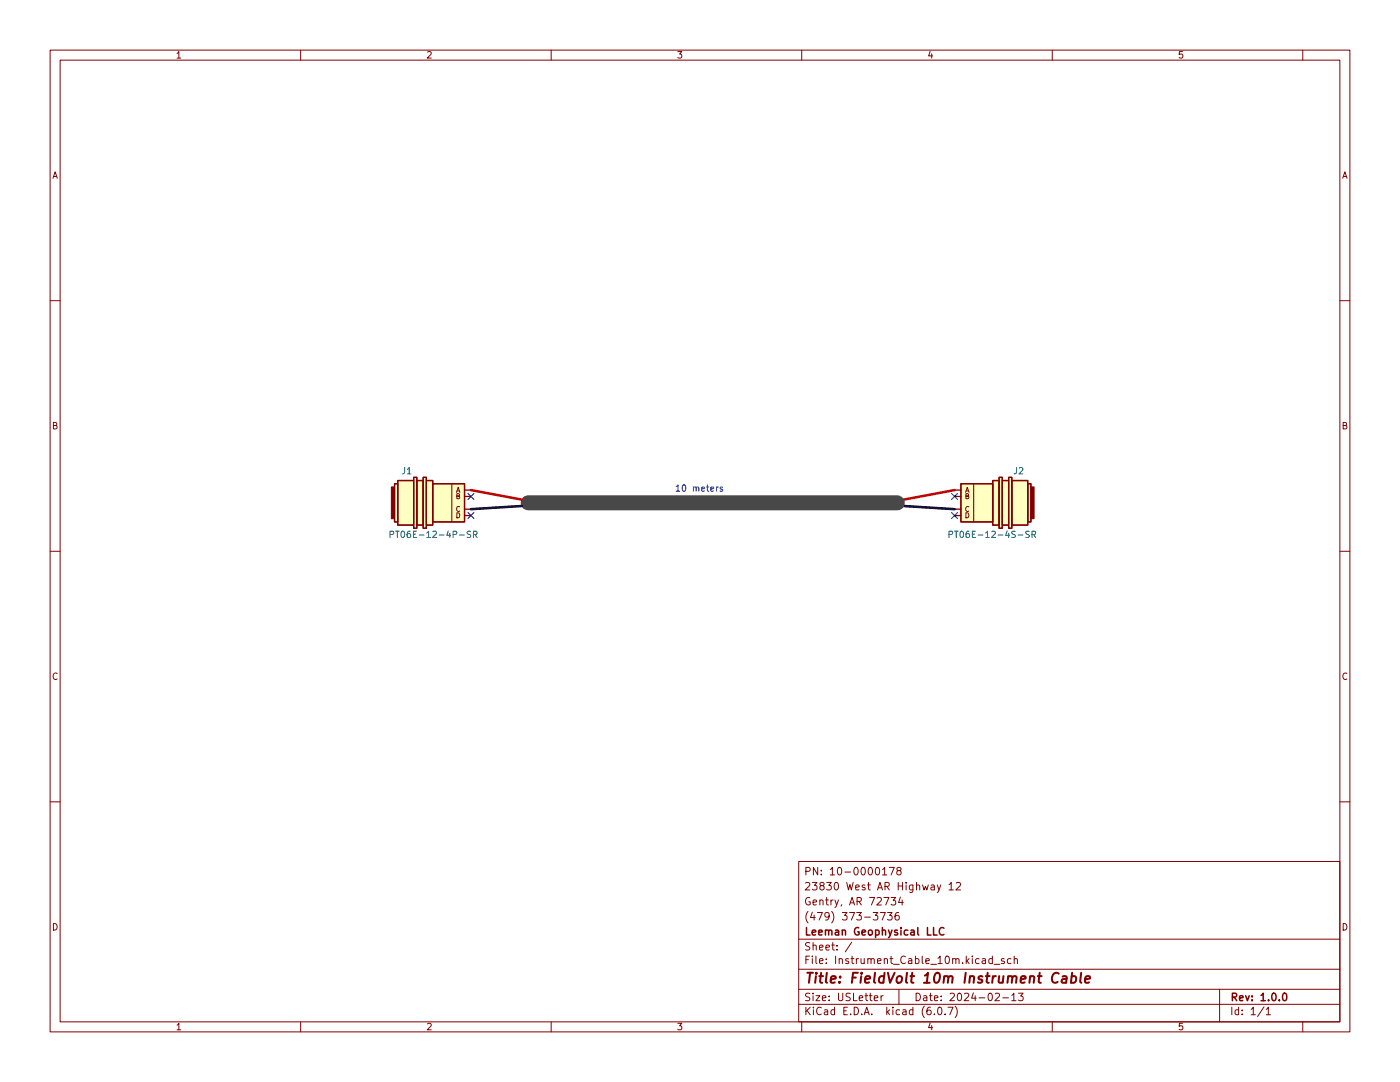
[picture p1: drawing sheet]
<svg xmlns="http://www.w3.org/2000/svg" width="279mm" height="216mm" viewBox="0 0 279 216" stroke-linecap="round" stroke-linejoin="round" font-family="sans-serif">
<g fill="none" stroke="#840000" stroke-width=".2">
<path d="M10 10h259.4v195.9h-259.4zM12 12h255.4v191.9h-255.4zM60 10v2M110 10v2M160 10v2M210 10v2M260 10v2M10 60h2M267.4 60h2M90.2 96.5v7.6M194.3 96.5v7.6M10 110h2"/>
<path d="M267.4 110h2M10 160h2M267.4 160h2M159.4 171.9h108v32h-108zM176.1 173.5l.4-.4v1.5M176.1 174.6h.9M177.5 173.1h1l-.7 1.5M177.8 179.1h1l-.5 .5 .4 .2v.6l-.2 .2-.7-.2M179.3 173.7l-.3-.3v-.2l.3-.1 .4 .1 .1 .2v.2l-.7 .2-.1 .2v.4l.3 .2 .4-.1 .1-.2v-.4l-.3-.2M179.7 179l-.4 1.1h1M180 179.6v1M187 176.6l.4 1"/>
<path d="M187.8 176.6l-.5 1.3-.3 .2M189.4 176.5l.4-.4v1.5M189.4 177.6h.9M190.8 176.2l.6-.1 .3 .4-.9 1.1h.9M159.4 197.4h108M159.4 193.4h108M159.4 187.4h108M170 188l-1.3 1.9M174.5 199.2l.7-.2-.1-.3h-.4l-.2 .2v.7h.6M175.7 182.1h1l-.7 1.5M175.8 198.7v1M176.3 198.7l-.5 .3"/>
<path d="M177.1 182.1h.9l-.5 .5 .5 .2v.6l-.2 .2-.7-.2M179.3 182.1l-.4 .1a1.01 1.01 0 0 0 0 1.4l.5-.2 .1-.5-.3-.3h-.3l-.3 .3M179.4 197.4v3M198 191.4l-.4-.1-.3 .3 .2 .6h.5M198 190.8v1.5M198.4 192.4h1.1M198.6 198.3l.6-.1 .3 .4-1 1.1h1M200.1 199.1h1.2M200.4 191.4l-.4-.1-.2 .2 .1 .2 .5 .2v.3h-.6M201.8 191.4l-.5-.1-.3 .3 .2 .6h.6M201.9 198.6l.4-.4v1.5M201.9 199.7h.9"/>
<path d="M202.4 191.4l.2-.1 .4 .1v.9M202.4 190.8v1.5M203.3 198.2h.9l-.5 .5 .4 .2v.6l-.2 .2-.6-.2M243.4 197.4v6.5M60 203.9v2M110 203.9v2M159.4 200.4h108M160 203.9v2M186.5 202.3v.2M187.3 201h.2a.8 .8 0 0 1 .5 .7 .8 .8 0 0 1-.5 .8 1 1 0 0 1-.2-1.5zM188.6 202.3v.2M189.2 201h1l-.7 1.5"/>
<path d="M190.6 200.8a1.72 1.72 0 0 1 0 2.2M210 203.9v2M252.3 200.9l-1.3 1.9M252.7 201.4l.4-.4v1.5M252.7 202.5h.8M260 203.9v2"/>
</g>
<path d="M186.3 185.1v1.5h.7M188.4 185.2a.71 .71 0 0 0-1 .5 .71 .71 0 0 0 .7 .9l.3-.2M256.2 198.2h.1a.8 .8 0 0 1 .5 .7 .8 .8 0 0 1-.5 .8 1 1 0 0 1-.1-1.5z" fill="none" stroke="#840000" stroke-width=".3"/>
<path d="M211.3 194.3a.88 .88 0 0 0-1 0 .88 .88 0 0 0-.4 .9 .69 .69 0 0 0 .3 .8 .69 .69 0 0 0 .9-.1M212.1 194.9h.7v1.2M212.9 195.2l-.7 .1a.4 .4 0 0 0-.3 .4 .4 .4 0 0 0 .2 .4l.7-.1M213.9 194.9h.7l.2 .3-.1 .5a.66 .66 0 0 1-1 .3M214 194.1l-.3 2M215.8 194.1l-.2 1.7 .2 .3M216.6 195.4l.9-.2v-.3l-.6-.1-.3 .3v.9h.8" fill="none" stroke="#840000" stroke-width=".4"/>
<g fill="#ffffc2" stroke="#ffffc2" stroke-width=".2">
<path d="M205.1 96.5h.6v7.6h-.6z"/>
<path d="M201.9 95.9h3.2v8.9h-3.2z"/>
<path d="M200 95.9h1.3v8.9h-1.3z"/>
<path d="M198.1 95.9h1.3v8.9h-1.3z"/>
<path d="M191.8 96.5h6.3v7.6h-6.3z"/>
<path d="M201.3 95.3h.6v10.1h-.6z"/>
<path d="M199.4 95.3h.6v10.1h-.6z"/>
<path d="M78.7 96.5h.7v7.6h-.7z"/>
<path d="M79.4 95.9h3.1v8.9h-3.1z"/>
<path d="M83.2 95.9h1.3v8.9h-1.3z"/>
<path d="M85.1 95.9h1.3v8.9h-1.3z"/>
<path d="M86.4 96.5h6.3v7.6h-6.3z"/>
<path d="M82.5 95.3h.7v10.1h-.7z"/>
<path d="M84.5 95.3h.6v10.1h-.6z"/>
</g>
<g fill="none" stroke="#840000" stroke-width=".25">
<path d="M78.7 96.5h.7v7.6h-.7zM79.4 95.9h3.1v8.9h-3.1zM82.5 95.3h.7v10.1h-.7zM83.2 95.9h1.3v8.9h-1.3zM84.5 95.3h.6v10.1h-.6zM85.1 95.9h1.3v8.9h-1.3zM86.4 96.5h6.3v7.6h-6.3zM92.7 99.1h1.3M92.7 97.8h1.3M190.5 99.1h1.3M190.5 97.8h1.3M191.8 96.5h6.3v7.6h-6.3z"/>
<path d="M198.1 95.9h1.3v8.9h-1.3zM199.4 95.3h.6v10.1h-.6zM200 95.9h1.3v8.9h-1.3zM201.3 95.3h.6v10.1h-.6zM201.9 95.9h3.2v8.9h-3.2zM205.1 96.5h.6v7.6h-.6zM92.7 102.9h1.3M92.7 101.6h1.3M190.5 102.9h1.3M190.5 101.6h1.3"/>
</g>
<g fill="#840000" stroke="#840000" stroke-width=".2">
<path d="M205.7 97.2h.7v6.3h-.7z"/>
<path d="M78.1 97.2h.6v6.3h-.6z"/>
</g>
<path d="M77.9 106.6h.6v-.5l-.6-.1v1.3M78.9 106h.8M93.9 106h-.4l-.2 .1v.4l.5 .2 .1 .3-.2 .3-.5-.1M94.5 106.6h.6v-.5l-.6-.1v1.3M94.8 106.6l.4 .7M189.4 106.6h.6l.1-.5-.7-.1v1.3M190.5 106h.7M206 106.6h.6v-.5l-.6-.1v1.3M206.3 106.6l.4 .7" fill="none" stroke="#006464" stroke-width=".2"/>
<path d="M143.3 97.2l-.3 .2M144.2 97.2h-.3l-.2 .1 .1 .2 .4 .2v.3h-.5" fill="none" stroke="#0000c2" stroke-width=".2"/>
<path d="M94 97.8l10.1 1.9M190.5 97.8l-10.2 1.9" fill="none" stroke="#c20000" stroke-width=".5"/>
<path d="M104.1 101l-10.1 .6M180.3 101l10.2 .6" fill="none" stroke="#000" stroke-width=".5"/>
<path d="M105.4 100.3h73.7" fill="none" stroke="#484848" stroke-width="3"/>
<path d="M93.4 98.5l1.2 1.2M94.6 98.5l-1.2 1.2M189.9 98.5l1.2 1.2M191.1 98.5l-1.2 1.2M93.4 102.3l1.2 1.2M94.6 102.3l-1.2 1.2M189.9 102.3l1.2 1.2M191.1 102.3l-1.2 1.2" fill="none" stroke="#000084" stroke-width=".2"/>
<text font-size="2.8" fill="#840000" x="160.4" y="196.2">Title: FieldVolt 10m Instrument Cable</text>
<g font-size="2.1" fill="#840000">
<text x="160.4" y="177.6">23830 West AR Highway 12</text>
<text x="160.4" y="174.6">PN: 10-0000178</text>
<text x="160.4" y="183.6">(479) 373-3736</text>
<text x="160.4" y="180.6">Gentry, AR 72734</text>
<text x="160.4" y="189.7">Sheet: /</text>
<text x="160.4" y="186.7">Leeman Geophysical LLC</text>
<text x="160.4" y="192.4">File: Instrument_Cable_10m.kicad_sch</text>
<text x="160.4" y="202.5">KiCad E.D.A. kicad (6.0.7)</text>
<text x="160.4" y="199.7">Size: USLetter</text>
<text x="182.4" y="199.7">Date: 2024-02-13</text>
<text x="245.4" y="199.7">Rev: 1.0.0</text>
<text x="245.4" y="202.5">Id: 1/1</text>
</g>
<g font-size="1.8" fill="#840000">
<text x="35" y="11.6">1</text>
<text x="85" y="11.6">2</text>
<text x="135" y="11.6">3</text>
<text x="185" y="11.6">4</text>
<text x="235" y="11.6">5</text>
<text x="10.3" y="35.6">A</text>
<text x="267.7" y="35.6">A</text>
<text x="10.3" y="85.7">B</text>
<text x="267.7" y="85.7">B</text>
<text x="10.3" y="135.6">C</text>
<text x="267.7" y="135.6">C</text>
<text x="10.3" y="185.7">D</text>
<text x="267.7" y="185.7">D</text>
<text x="35" y="205.6">1</text>
<text x="85" y="205.6">2</text>
<text x="135" y="205.6">3</text>
<text x="185" y="205.6">4</text>
<text x="235" y="205.6">5</text>
</g>
<g font-size="1.8" fill="#006464">
<text x="80.2" y="94.6">J1</text>
<text x="202.3" y="94.6">J2</text>
<text x="79.6" y="107.3">PT06E-12-4P-SR</text>
<text x="191.1" y="107.3">PT06E-12-4S-SR</text>
</g>
<text font-size="1.8" fill="#0000c2" x="134.6" y="98.1">10 meters</text>
<g font-size="1.4" fill="#840000">
<text x="90.9" y="98.3">A</text>
<text x="90.9" y="99.6">B</text>
<text x="192.5" y="98.3">A</text>
<text x="192.5" y="99.6">B</text>
<text x="90.9" y="102.1">C</text>
<text x="90.9" y="103.4">D</text>
<text x="192.5" y="102.1">C</text>
<text x="192.5" y="103.4">D</text>
</g>
</svg>
